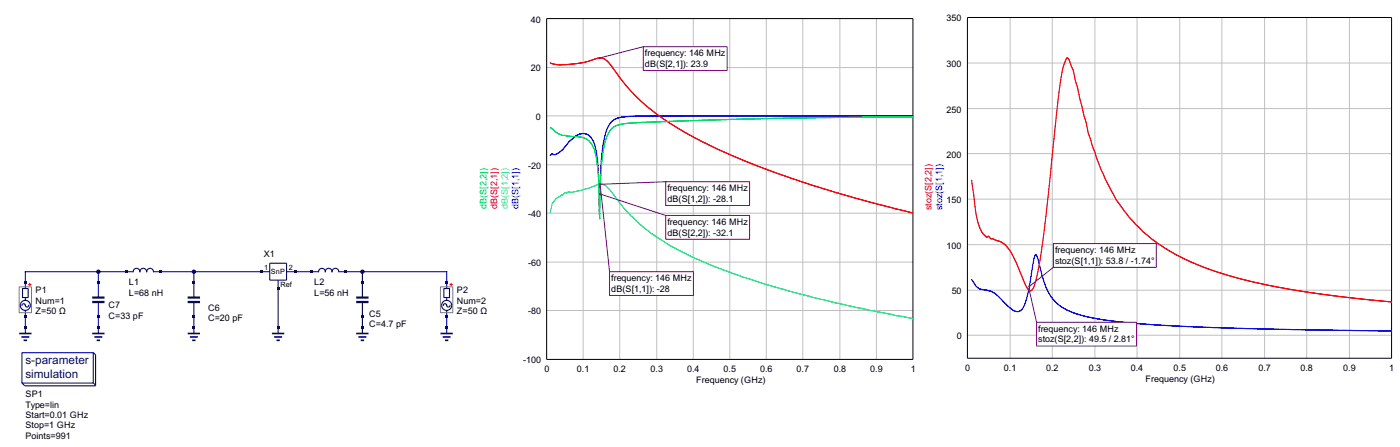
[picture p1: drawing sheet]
<svg xmlns="http://www.w3.org/2000/svg" width="458mm" height="146mm" viewBox="0 0 458 146" stroke-linecap="round" stroke-linejoin="round" font-family="sans-serif">
<g fill="none" stroke="#000080" stroke-width=".36">
<path d="M7.2 99.8a.62 .62 0 0 1 .7-.6 .62 .62 0 0 1 .5 .9 .55 .55 0 0 0 .6 .2 .55 .55 0 0 0 .4-.5M7.4 94.3h1.8v2.9h-1.8zM8.3 97.2v.9M32.2 88.8v8.4M32.2 98.7v10.3M63.4 88.8v8.4M63.4 98.7v10.3M88.2 88.8h-38a1.11 1.11 0 0 0-1.1-1.1 1.11 1.11 0 0 0-1.1 1.1 1.1 1.1 0 0 0-1.1-1.1 1.1 1.1 0 0 0-1.1 1.1 1.1 1.1 0 0 0-1.1-1.1 1.1 1.1 0 0 0-1.1 1.1h-35.3v5.5M88.2 86h5.5v5.5h-5.5zM91 91.5v17.5M93.7 88.8h10.5a1.1 1.1 0 0 1 1.1-1.1 1.1 1.1 0 0 1 1.1 1.1 1.1 1.1 0 0 1 1.1-1.1 1.1 1.1 0 0 1 1.1 1.1 1.1 1.1 0 0 1 1.1-1.1 1.1 1.1 0 0 1 1.1 1.1h35.3v5.5M118.5 88.8v8.4"/>
<path d="M118.5 98.7v10.3M145 99.8a.61 .61 0 0 1 .7-.6 .61 .61 0 0 1 .5 .9 .55 .55 0 0 0 .6 .2 .55 .55 0 0 0 .4-.5M145.2 94.3h1.8v2.9h-1.8zM146.1 97.2v.9M7.2 115.2h23.3v10h-23.3zM8.3 101.5v7.5M30.5 115.2l.8 .8v10.1h-23.2l-.9-1M146.1 101.5v7.5M30.5 125.1l.8 .8"/>
<circle cx="8.3" cy="99.8" r="1.65"/>
<circle cx="146.1" cy="99.8" r="1.65"/>
</g>
<g fill="none" stroke="#000080" stroke-width=".55">
<path d="M6.3 109h4M7 110.1h2.6M7.7 111.2h1.1M30.2 109h4M30.9 110.1h2.6M31.6 111.2h1.1M61.4 109h4M62.1 110.1h2.6M62.9 111.2h1.1M88.9 109h4.1M89.7 110.1h2.6M90.4 111.2h1.1"/>
<path d="M116.5 109h4M117.2 110.1h2.6M118 111.2h1.1M144.1 109h4M144.8 110.1h2.6M145.5 111.2h1.1"/>
</g>
<path d="M30.2 97.2h4M30.2 98.7h4M61.4 97.2h4M61.4 98.7h4M116.5 97.2h4M116.5 98.7h4" fill="none" stroke="#000080" stroke-width=".74" stroke-linecap="butt"/>
<path d="M9.2 93h1.1M9.8 92.4v1.1M147 93h1.1M147.6 92.4v1.1" fill="none" stroke="#f00" stroke-width=".33"/>
<path d="M6.3 93.7h4v8.5h-4zM144.1 93.7h4v8.5h-4z" fill="none" stroke="#808080" stroke-width=".33"/>
<g fill="#000080">
<path d="M31.8 106.8h.8v.7h-.8z"/>
<path d="M63 106.8h.8v.7h-.8z"/>
<path d="M41 88.4h.7v.7h-.7z"/>
<path d="M52 88.4h.8v.7h-.8z"/>
<path d="M90.6 93.9h.7v.8h-.7z"/>
<path d="M85.1 88.4h.7v.7h-.7z"/>
<path d="M96.1 88.4h.8v.7h-.8z"/>
<path d="M101.6 88.4h.8v.7h-.8z"/>
<path d="M112.6 88.4h.8v.7h-.8z"/>
<path d="M118.2 103.1h.7v.7h-.7z"/>
<path d="M118.2 92.1h.7v.7h-.7z"/>
<path d="M118.2 106.8h.7v.7h-.7z"/>
<path d="M31.8 103.1h.8v.7h-.8z"/>
<path d="M31.8 92.1h.8v.7h-.8z"/>
<path d="M63 103.1h.8v.7h-.8z"/>
<path d="M63 92.1h.8v.7h-.8z"/>
<path d="M7.9 92.1h.8v.7h-.8z"/>
<path d="M7.9 103.1h.8v.7h-.8z"/>
<path d="M7.9 106.8h.8v.7h-.8z"/>
<path d="M90.6 106.8h.7v.7h-.7z"/>
<path d="M145.7 92.1h.8v.7h-.8z"/>
<path d="M145.7 103.1h.8v.7h-.8z"/>
<path d="M145.7 106.8h.8v.7h-.8z"/>
</g>
<g fill="#000080" stroke="#000080" stroke-width=".33">
<circle cx="63.4" cy="88.8" r=".55"/>
<circle cx="118.5" cy="88.8" r=".55"/>
<circle cx="32.2" cy="88.8" r=".55"/>
</g>
<g fill="none" stroke="#c0c0c0" stroke-width=".33">
<path d="M190.7 6.1v111.3M202.7 6.1v111.3M214.8 6.1v111.3M226.8 6.1v111.3M238.7 6.1v111.3M250.6 6.1v111.3M262.6 6.1v111.3M274.7 6.1v111.3M286.7 6.1v111.3M178.8 22.1h119.8M178.8 37.9h119.8M178.8 53.8h119.8"/>
<path d="M178.8 69.7h119.8M178.8 85.6h119.8M178.8 101.5h119.8"/>
</g>
<path d="M178.8 6.1h119.8v111.3h-119.8z" fill="none" stroke="#000" stroke-width=".33"/>
<path d="M298.6 37.9h-88.5l-6.5 .3-2.8 .9a8.7 8.7 0 0 0-3.2 6.3l-.6 3.7a192.9 192.9 0 0 0-1 20.2l-.1-7.7a68.2 68.2 0 0 0-.9-12.3 6.6 6.6 0 0 0-3-5.4l-1.6-.3-2 .8-2.4 2.1-2.4 2.8a2.61 2.61 0 0 1-2.8 1l-.2-.1-.6 .6M180 50.8h.1" fill="none" stroke="#00f" stroke-width=".36"/>
<path d="M180 69.4h.1M180 69.4a5.7 5.7 0 0 1 1.2-3.6l1.2-1.3 1.8-.9a.83 .83 0 0 1 1.3-.6 .64 .64 0 0 1 1.1-.2l3.6-.6 6.1-2a4.1 4.1 0 0 1 3.6 2.3l6 7.5 3.4 3.3 3.6 2.9 6.6 4.3 10.6 5.1 12.9 4.9 19.1 5.7 17.9 4.3 18.6 3.7" fill="none" stroke="#00dcdc" stroke-width=".36"/>
<path d="M180 20.6h.1M180 20.6l3 .6 4.4-.3 3.9-.6 4.5-1.3a2.87 2.87 0 0 1 2.8 .9l6.9 8.9 5.6 5.6 7.7 5.7 4.9 3 6 3.2 14.4 6.5 18.1 6.6 17.6 5.3 18.8 4.9" fill="none" stroke="#f00" stroke-width=".36"/>
<path d="M298.6 38.2l-40 .4-31.4 .8-20 .7-4.4 .6-1.8 .6a8.7 8.7 0 0 0-3.4 6.5l-1 7.6-.4 16.1-.3-8.5a55.4 55.4 0 0 0-1.3-13.3 6 6 0 0 0-6.7-5.1l-2.4-.1-2.3-.5-1.3-.8-1.9-1.5M180 41.7h.1" fill="none" stroke="#00dc00" stroke-width=".36"/>
<path d="M199.4 88.8h27.4v7.7h-27.4z" fill="#fff"/>
<path d="M196.1 60h.3v.2h-.3zM196.3 60.1l3.1 28.7M199.4 88.8h27.4v7.7h-27.4z" fill="none" stroke="#800080" stroke-width=".33"/>
<path d="M217.7 59.4h27.5v7.7h-27.5z" fill="#fff"/>
<path d="M217.7 59.4h27.5v7.7h-27.5zM217.7 59.4l-21.4 .8M196.1 60.2h.3v.2h-.3z" fill="none" stroke="#800080" stroke-width=".33"/>
<path d="M210.4 15.3h27.4v7.7h-27.4z" fill="#fff"/>
<path d="M196.1 18.8h.3v.3h-.3zM210.4 15.3h27.4v7.7h-27.4zM210.4 15.3l-14.1 3.6" fill="none" stroke="#800080" stroke-width=".33"/>
<path d="M217.7 70.4h27.5v7.8h-27.5z" fill="#fff"/>
<path d="M196.1 63.3h.3v.2h-.3zM196.3 63.4l21.4 7M217.7 70.4h27.5v7.8h-27.5z" fill="none" stroke="#800080" stroke-width=".33"/>
<g fill="none" stroke="#c0c0c0" stroke-width=".33">
<path d="M330.4 5.7v111.4M344.2 5.7v111.4M358.1 5.7v111.4M371.9 5.7v111.4M385.9 5.7v111.4M399.6 5.7v111.4M413.6 5.7v111.4M427.4 5.7v111.4M441.4 5.7v111.4M316.4 20.6h138.7M316.4 35.5h138.7M316.4 50.2h138.7"/>
<path d="M316.4 65.1h138.7M316.4 79.9h138.7M316.4 94.8h138.7M316.4 109.5h138.7"/>
</g>
<path d="M316.4 5.7h138.7v111.4h-138.7z" fill="none" stroke="#000" stroke-width=".33"/>
<path d="M317.8 91.4h.1M317.8 91.4l.3 .3a4.7 4.7 0 0 0 4.8 3.1l1.3 .4 1.8 1.1 4.8 4.7a2.38 2.38 0 0 0 2.5 .7 2.38 2.38 0 0 0 1.7-1.9 43.8 43.8 0 0 0 2.4-10.4l.8-4.9 .6-1.3 .6 1.3 1.7 6.4 1 2.8 1.2 2.5 1.8 2.4 2.2 1.8 3.2 1.6 4.2 1.3 5.4 1.1 12.2 1.3 20.6 1.2 25.9 .7 36.3 .5" fill="none" stroke="#00f" stroke-width=".36"/>
<path d="M317.8 58.9h.1M317.8 58.9l.6 4a38.3 38.3 0 0 0 2.2 11.8l.7 1.3 .9 1.1a.65 .65 0 0 0 1.2 .1l.6 .8h.7l3.2 1.4 2 1.9 2.1 3.6 2.5 5.9a6.7 6.7 0 0 0 2.6 4.2l.3-.1a18.7 18.7 0 0 0 2.5-8.2l2-14.8 3.9-37.1a59.9 59.9 0 0 1 2.7-14.9l.5-1 .6 .5a67 67 0 0 1 3.6 12.8l2.1 7.8 .7 3.6 1.3 4.3 2.8 7.5 4.9 9.7 4.1 5.6 4.7 5 3.1 2.5 4 2.8 6.8 3.8 5.9 2.5 8.1 2.7 7.7 2 8.8 1.9 11 1.8 13.6 1.7 12.3 1.3" fill="none" stroke="#f00" stroke-width=".36"/>
<path d="M344.5 79.6h33.7v7.8h-33.7z" fill="#fff"/>
<path d="M344.5 79.6h33.7v7.8h-33.7zM336.5 93.4h.3v.3h-.3zM344.5 87.3l-7.8 6.3" fill="none" stroke="#800080" stroke-width=".33"/>
<path d="M339 105.3h32.7v7.8h-32.7z" fill="#fff"/>
<path d="M336.5 94.7h.3v.3h-.3zM336.7 94.9l2.3 10.4M339 105.3h32.7v7.8h-32.7z" fill="none" stroke="#800080" stroke-width=".33"/>
<g font-size="4.3" fill="#000080">
<text x="8.3" y="119">s-parameter</text>
<text x="8.3" y="123.5">simulation</text>
</g>
<g font-size="3.3">
<text x="173.7" y="7.4">40</text>
<text x="309.6" y="7">350</text>
<text x="173.7" y="23.4">20</text>
<text x="210.9" y="18.4">frequency: 1</text>
<text x="210.9" y="21.8">dB(</text>
<text x="215.7" y="21.8">S[2,1]): 2</text>
<text x="227" y="18.4">46 MHz</text>
<text x="227.5" y="21.8">3.9</text>
<text x="309.6" y="21.9">300</text>
<text x="175.3" y="39.2">0</text>
<text x="309.6" y="36.8">250</text>
<text x="309.6" y="51.5">200</text>
<text x="172.7" y="55.1">-20</text>
<text x="218.3" y="62.5">frequency: 146 MHz</text>
<text x="218.3" y="65.9">dB(S[1</text>
<text x="227.4" y="65.9">,2]): -28.1</text>
<text x="172.7" y="70.9">-40</text>
<text x="309.6" y="66.3">150</text>
<text x="218.3" y="73.6">frequency: 146 MHz</text>
<text x="218.3" y="77">dB(S[2</text>
<text x="227.4" y="77">,2]): -32.1</text>
<text x="309.6" y="81.2">100</text>
<text x="345.1" y="82.8">frequency:</text>
<text x="359.5" y="82.8">146 MHz</text>
<text x="86.2" y="84">X1</text>
<text x="172.7" y="86.9">-60</text>
<text x="345.1" y="86.1">stoz(S[1,1</text>
<text x="358.3" y="86.1">]): 53.8 / -1</text>
<text x="372.4" y="86.1">.74°</text>
<text x="11.7" y="95.8">P1</text>
<text x="42.2" y="93.2">L1</text>
<text x="102.8" y="93.2">L2</text>
<text x="149.4" y="95.8">P2</text>
<text x="199.9" y="91.9">fre</text>
<text x="199.9" y="95.3">dB</text>
<text x="203.3" y="91.9">quency: 146 MHz</text>
<text x="203.6" y="95.3">(S[1,1]):</text>
<text x="214.9" y="95.3">-28</text>
<text x="11.7" y="99.2">Num=1</text>
<text x="35.5" y="100.8">C7</text>
<text x="42.2" y="96.6">L=68 nH</text>
<text x="68.1" y="101.5">C6</text>
<text x="102.8" y="96.6">L=56 nH</text>
<text x="149.4" y="99.2">Num=2</text>
<text x="311.3" y="96.1">50</text>
<text x="11.7" y="102.6">Z=50 Ω</text>
<text x="35.5" y="104.1">C=33 pF</text>
<text x="68.1" y="104.9">C=20 pF</text>
<text x="120.8" y="103.5">C5</text>
<text x="120.8" y="106.9">C=4.7 pF</text>
<text x="149.4" y="102.6">Z=50 Ω</text>
<text x="172.7" y="102.7">-80</text>
<text x="312.9" y="110.8">0</text>
<text x="339.6" y="108.5">freq</text>
<text x="339.6" y="111.9">stoz</text>
<text x="344.6" y="108.5">uency: 146</text>
<text x="344.9" y="111.9">(S[2,2]): 49.5 / 2.81°</text>
<text x="359.7" y="108.5">MHz</text>
<text x="171.1" y="118.7">-100</text>
<text x="178.1" y="121.5">0</text>
<text x="188.7" y="121.5">0.1</text>
<text x="200.7" y="121.5">0.2</text>
<text x="212.8" y="121.5">0.3</text>
<text x="224.7" y="121.5">0.4</text>
<text x="227.7" y="125.2">Frequency (GHz)</text>
<text x="236.7" y="121.5">0.5</text>
<text x="248.6" y="121.5">0.6</text>
<text x="260.6" y="121.5">0.7</text>
<text x="272.7" y="121.5">0.8</text>
<text x="284.6" y="121.5">0.9</text>
<text x="297.9" y="121.5">1</text>
<text x="315.7" y="121.1">0</text>
<text x="328.4" y="121.1">0.1</text>
<text x="342.1" y="121.1">0.2</text>
<text x="356.1" y="121.1">0.3</text>
<text x="369.9" y="121.1">0.4</text>
<text x="374.7" y="124.8">Frequency (GHz)</text>
<text x="383.8" y="121.1">0.5</text>
<text x="397.6" y="121.1">0.6</text>
<text x="411.6" y="121.1">0.7</text>
<text x="425.4" y="121.1">0.8</text>
<text x="439.3" y="121.1">0.9</text>
<text x="454.4" y="121.1">1</text>
<text x="8.3" y="129.8">SP1</text>
<text x="8.3" y="133.2">Type=lin</text>
<text x="8.3" y="136.6">Start=0.01 GHz</text>
<text x="8.3" y="140">Stop=1 GHz</text>
<text x="8.3" y="143.3">Points=991</text>
</g>
<text font-size="3.3" fill="#00dc00" x="159.1" y="68.4" transform="rotate(-90 159.1 68.4)">dB(S[2,2])</text>
<g font-size="3.3" fill="#f00">
<text x="162.6" y="68.4" transform="rotate(-90 162.6 68.4)">dB(S[2,1])</text>
<text x="304.7" y="68.7" transform="rotate(-90 304.7 68.7)">stoz(S[2,2])</text>
</g>
<text font-size="3.3" fill="#00dcdc" x="166.1" y="68.4" transform="rotate(-90 166.1 68.4)">dB(S[1,2])</text>
<g font-size="3.3" fill="#00f">
<text x="169.6" y="68.4" transform="rotate(-90 169.6 68.4)">dB(S[1,1])</text>
<text x="308.1" y="68.7" transform="rotate(-90 308.1 68.7)">stoz(S[1,1])</text>
</g>
<g font-size="2.6">
<text x="86.4" y="88.1">1</text>
<text x="88.6" y="89.6">SnP</text>
<text x="94.5" y="88.1">2</text>
<text x="91.7" y="93.6">Ref</text>
</g>
</svg>
